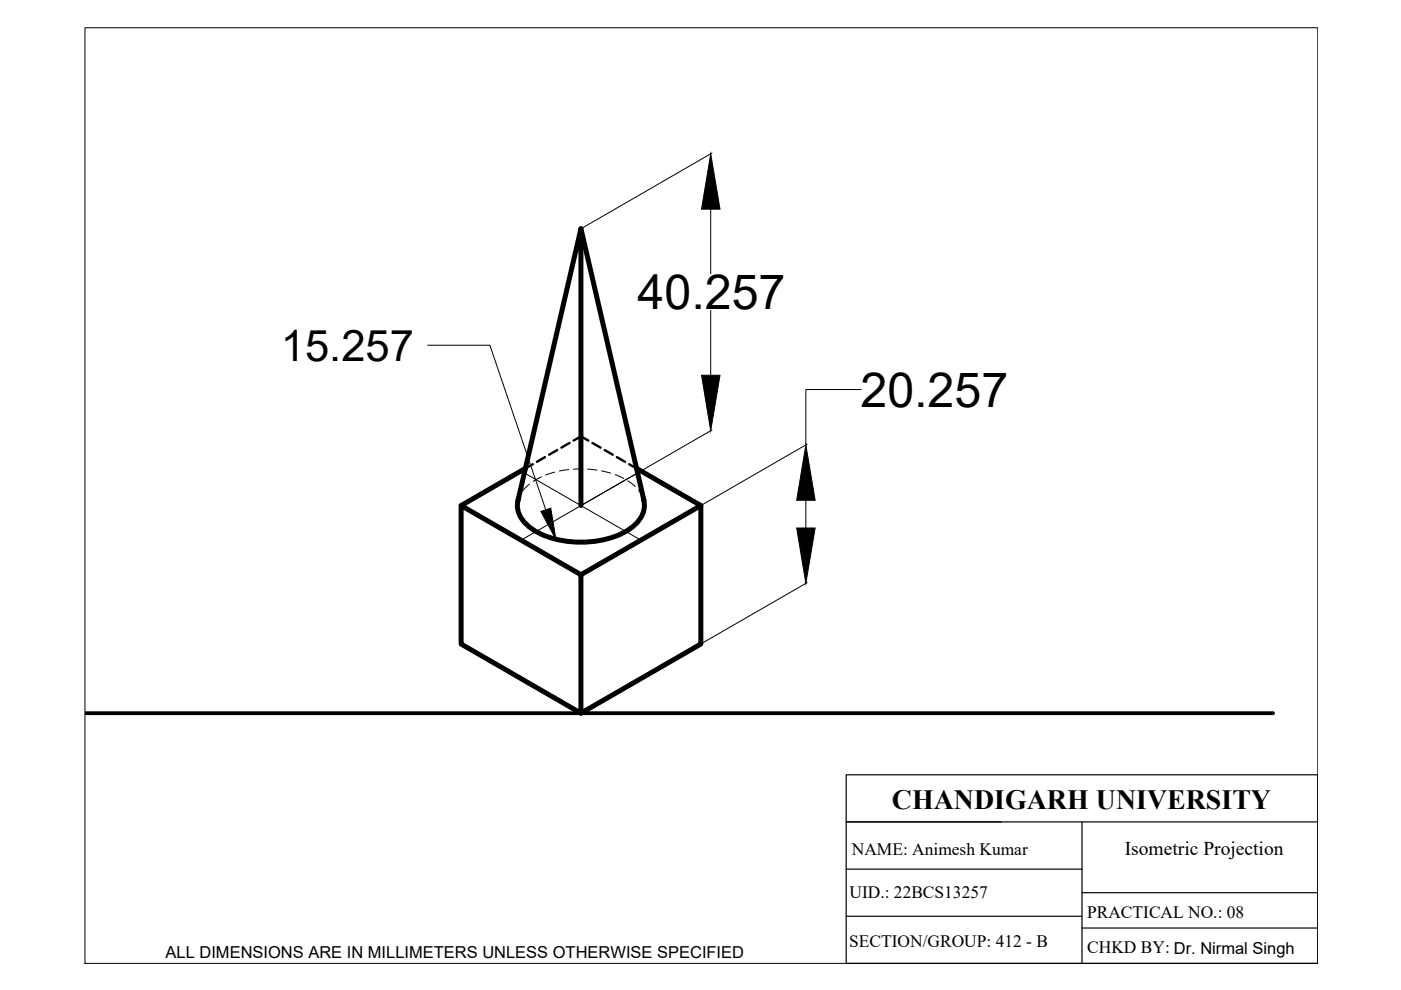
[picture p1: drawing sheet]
<svg xmlns="http://www.w3.org/2000/svg" width="297mm" height="210mm" viewBox="0 0 297 210" stroke-linecap="round" stroke-linejoin="round" font-family="sans-serif">
<!-- layer: thick continuous -->
<path d="M123.2 48.5l13.3 57.7M111.4 99.3l-13.6 7.9M135 99.3l13.6 7.9-25.4 14.7-25.4-14.7v29.3l25.4 14.7v-29.3M109.8 106.2l13.4-57.7v58.7M109.9 105.7a5.6 5.6 0 0 0 2.6 6.2 20.2 20.2 0 0 0 15.8 2.5 12.1 12.1 0 0 0 7.5-4.6 4.8 4.8 0 0 0 .6-4.1M148.6 107.2v29.3l-25.4 14.7" fill="none" stroke="#000" stroke-width="1.1"/>
<!-- layer: hidden -->
<path d="M113 98.4l-1.6 .9M115.5 96.9l-1.7 1M118.2 95.4l-1.8 1M120.8 93.9l-1.8 1M121.6 93.4l1.6-.9 1.5 .9M125.6 93.9l1.7 1M128.2 95.4l1.7 1M130.8 96.9l1.7 1M133.4 98.4l1.6 .9" fill="none" stroke="#000" stroke-width=".51"/>
<!-- layer: thin continuous -->
<path d="M151 32.4l-27.7 16.1M150.7 44.3v13.8M90.7 73.2h13.2l11.8 34.9M150.7 65.8v13.8M110.5 99.9l25.4 14.6M151 91.2l-40.5 23.3M171.1 94.2l-22.4 12.9M182.6 82.6h-11.7v11.7M170.9 106.1v5.9M171.1 123.5l-22.4 13" fill="none" stroke="#000" stroke-width=".21"/>
<!-- layer: thick continuous -->
<path d="M18.1 151.2h105.1" fill="none" stroke="#000" stroke-width=".3"/>
<path d="M18.1 151.2h251.8" fill="none" stroke="#000" stroke-width=".8"/>
<!-- layer: thin continuous -->
<path d="M150.7 32.6l2 11.7h-4zM148.7 79.6h4l-2 11.7zM114.7 108.4l2.1-.7 1.1 6.6zM168.9 112h3.9l-1.9 11.7zM170.9 94.3l1.9 11.8h-3.9z" fill="#000" stroke="#000" stroke-width=".21"/>
<!-- layer: hidden -->
<path d="M120.6 99.5l-2 .4M123.6 99.4l-2 .1M124.6 99.5l2 .2M127.5 99.8l2 .5M110.3 104.9l-.4 .8-.2 1.2M112.2 102.7l-1.4 1.4M114.8 101.1l-1.7 1M117.6 100.1l-1.9 .6M130.4 100.6l1.8 .9M133.1 101.9l1.6 1.3M135.4 103.9l1 1.8" fill="none" stroke="#000" stroke-width=".21"/>
<!-- layer: thick continuous -->
<path d="M18 5.9h261.4v198.4h-261.4z" fill="none" stroke="#000" stroke-width=".21"/>
<!-- layer: 0 -->
<path d="M179.4 164.3h100v40h-100zM179.4 174.3h100M229.4 174.3v30M179.4 194.3h50M179.4 184.3h50M229.4 189.3h50M229.4 196.8h50" fill="none" stroke="#000" stroke-width=".25"/>
<g font-size="10.2">
<text x="135.2" y="65.6">40.257</text>
<text x="182.4" y="86.2">20.257</text>
</g>
<text font-size="9.2" x="59.6" y="76.5">15.257</text>
<text font-size="5.9" x="189.1" y="171.5">CHANDIGARH UNIVERSITY</text>
<text font-size="4.1" x="238.5" y="181.3">Isometric Projection</text>
<g font-size="3.7">
<text x="180.6" y="181.3">NAME: Animesh Kumar</text>
<text x="180.1" y="190.5">UID.: 22BCS13257</text>
<text x="230.5" y="194.7">PRACTICAL NO.: 08</text>
<text x="180" y="200.8">SECTION/GROUP: 412 - B</text>
<text x="230.5" y="202.1">CHKD BY: Dr. Nirmal Singh</text>
</g>
<text font-size="3.5" x="35.1" y="203.2">ALL DIMENSIONS ARE IN MILLIMETERS UNLESS OTHERWISE SPECIFIED</text>
</svg>
